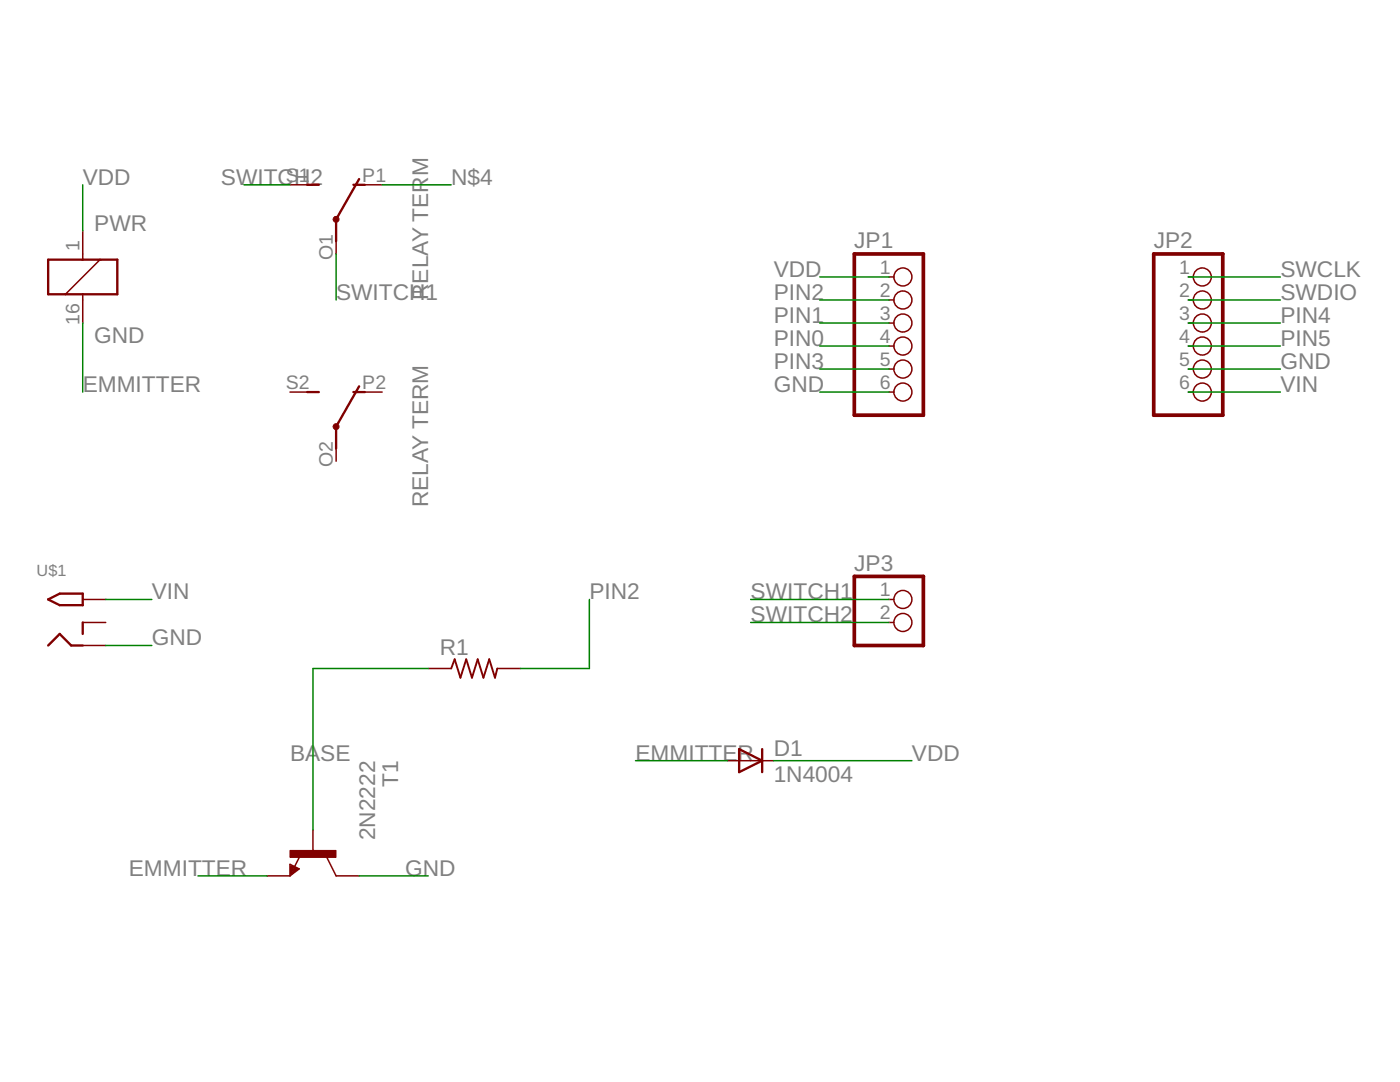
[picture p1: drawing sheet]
<?xml version="1.0" encoding="utf-8"?>
<!DOCTYPE eagle SYSTEM "eagle.dtd">
<eagle version="8.5.2">
<drawing>
<settings>
<setting alwaysvectorfont="no"/>
<setting verticaltext="up"/>
</settings>
<grid distance="0.1" unitdist="inch" unit="inch" style="lines" multiple="1" display="no" altdistance="0.01" altunitdist="inch" altunit="inch"/>
<schematic xreflabel="%F%N/%S.%C%R" xrefpart="/%S.%C%R">
<libraries>
<library name="JOB Parts">
<symbols>
<symbol name="K">
<wire x1="-3.81" y1="-1.905" x2="-1.905" y2="-1.905" width="0.254" layer="94"/>
<wire x1="3.81" y1="-1.905" x2="3.81" y2="1.905" width="0.254" layer="94"/>
<wire x1="3.81" y1="1.905" x2="1.905" y2="1.905" width="0.254" layer="94"/>
<wire x1="-3.81" y1="1.905" x2="-3.81" y2="-1.905" width="0.254" layer="94"/>
<wire x1="0" y1="-2.54" x2="0" y2="-1.905" width="0.1524" layer="94"/>
<wire x1="0" y1="-1.905" x2="3.81" y2="-1.905" width="0.254" layer="94"/>
<wire x1="0" y1="2.54" x2="0" y2="1.905" width="0.1524" layer="94"/>
<wire x1="0" y1="1.905" x2="-3.81" y2="1.905" width="0.254" layer="94"/>
<wire x1="-1.905" y1="-1.905" x2="1.905" y2="1.905" width="0.1524" layer="94"/>
<wire x1="-1.905" y1="-1.905" x2="0" y2="-1.905" width="0.254" layer="94"/>
<wire x1="1.905" y1="1.905" x2="0" y2="1.905" width="0.254" layer="94"/>
<text x="1.27" y="-7.239" size="1.778" layer="95">GND</text>
<text x="1.27" y="5.08" size="1.778" layer="95">PWR</text>
<pin name="GND" x="0" y="-5.08" visible="pad" length="short" direction="pas" rot="R90"/>
<pin name="PWR" x="0" y="5.08" visible="pad" length="short" direction="pas" rot="R270"/>
</symbol>
<symbol name="U">
<wire x1="0" y1="-1.143" x2="0" y2="1.397" width="0.254" layer="94"/>
<wire x1="-3.175" y1="5.08" x2="-1.905" y2="5.08" width="0.254" layer="94"/>
<wire x1="0" y1="1.27" x2="2.54" y2="5.715" width="0.254" layer="94"/>
<circle x="0" y="1.27" radius="0.127" width="0.4064" layer="94"/>
<text x="10.16" y="-7.62" size="1.778" layer="95" rot="R90">RELAY TERM</text>
<pin name="COM" x="0" y="-2.54" visible="pad" length="short" direction="pas" rot="R90"/>
<pin name="NO" x="-5.08" y="5.08" visible="pad" length="short" direction="pas"/>
<pin name="NC" x="5.08" y="5.08" visible="pad" length="short" direction="pas" rot="R180"/>
<wire x1="1.905" y1="5.08" x2="3.175" y2="5.08" width="0.254" layer="94"/>
</symbol>
<symbol name="POWERJACK-1">
<wire x1="2.54" y1="3.175" x2="0" y2="3.175" width="0.254" layer="94"/>
<wire x1="0" y1="3.175" x2="-1.27" y2="2.54" width="0.254" layer="94"/>
<wire x1="-1.27" y1="2.54" x2="0" y2="1.905" width="0.254" layer="94"/>
<wire x1="0" y1="1.905" x2="2.54" y2="1.905" width="0.254" layer="94"/>
<wire x1="2.54" y1="1.905" x2="2.54" y2="3.175" width="0.254" layer="94"/>
<wire x1="2.54" y1="0" x2="2.54" y2="-1.27" width="0.254" layer="94"/>
<wire x1="2.54" y1="-2.54" x2="1.27" y2="-2.54" width="0.254" layer="94"/>
<wire x1="1.27" y1="-2.54" x2="0" y2="-1.27" width="0.254" layer="94"/>
<wire x1="0" y1="-1.27" x2="-1.27" y2="-2.54" width="0.254" layer="94"/>
<text x="-2.54" y="5.08" size="1.27" layer="95">&gt;NAME</text>
<pin name="TIP" x="5.08" y="2.54" visible="off" length="short" rot="R180"/>
<pin name="RING" x="5.08" y="-2.54" visible="off" length="short" rot="R180"/>
<pin name="RING_SW" x="5.08" y="0" visible="off" length="short" rot="R180"/>
</symbol>
</symbols>
<devicesets>
<deviceset name="RELAY_3V" prefix="RELAY" uservalue="yes">
<gates>
<gate name="G$1" symbol="K" x="0" y="0"/>
<gate name="POSITIVESIDE" symbol="U" x="17.78" y="7.62"/>
<gate name="NEGATIVESIDE" symbol="U" x="17.78" y="-12.7"/>
</gates>
<devices>
<device name="TERMINAL" package="351">
<connects>
<connect gate="G$1" pin="GND" pad="16"/>
<connect gate="G$1" pin="PWR" pad="1"/>
<connect gate="NEGATIVESIDE" pin="COM" pad="O2"/>
<connect gate="NEGATIVESIDE" pin="NC" pad="P2"/>
<connect gate="NEGATIVESIDE" pin="NO" pad="S2"/>
<connect gate="POSITIVESIDE" pin="COM" pad="O1"/>
<connect gate="POSITIVESIDE" pin="NC" pad="P1"/>
<connect gate="POSITIVESIDE" pin="NO" pad="S1"/>
</connects>
<technologies>
<technology name="">
<attribute name="MF" value="" constant="no"/>
<attribute name="MPN" value="" constant="no"/>
<attribute name="OC_FARNELL" value="unknown" constant="no"/>
<attribute name="OC_NEWARK" value="unknown" constant="no"/>
</technology>
</technologies>
</device>
</devices>
</deviceset>
<deviceset name="DCPOWERJACK">
<gates>
<gate name="DC" symbol="POWERJACK-1" x="-5.08" y="0"/>
</gates>
<devices>
<device name="" package="DCJACK_2MM_PTH">
<connects>
<connect gate="DC" pin="RING" pad="GND"/>
<connect gate="DC" pin="RING_SW" pad="GNDBREAK"/>
<connect gate="DC" pin="TIP" pad="PWR"/>
</connects>
<technologies>
<technology name=""/>
</technologies>
</device>
</devices>
</deviceset>
</devicesets>
</library>
<library name="pinhead">
<symbols>
<symbol name="PINHD6">
<wire x1="-6.35" y1="-7.62" x2="1.27" y2="-7.62" width="0.4064" layer="94"/>
<wire x1="1.27" y1="-7.62" x2="1.27" y2="10.16" width="0.4064" layer="94"/>
<wire x1="1.27" y1="10.16" x2="-6.35" y2="10.16" width="0.4064" layer="94"/>
<wire x1="-6.35" y1="10.16" x2="-6.35" y2="-7.62" width="0.4064" layer="94"/>
<text x="-6.35" y="10.795" size="1.778" layer="95">&gt;NAME</text>
<text x="-6.35" y="-10.16" size="1.778" layer="96">&gt;VALUE</text>
<pin name="1" x="-2.54" y="7.62" visible="pad" length="short" direction="pas" function="dot"/>
<pin name="2" x="-2.54" y="5.08" visible="pad" length="short" direction="pas" function="dot"/>
<pin name="3" x="-2.54" y="2.54" visible="pad" length="short" direction="pas" function="dot"/>
<pin name="4" x="-2.54" y="0" visible="pad" length="short" direction="pas" function="dot"/>
<pin name="5" x="-2.54" y="-2.54" visible="pad" length="short" direction="pas" function="dot"/>
<pin name="6" x="-2.54" y="-5.08" visible="pad" length="short" direction="pas" function="dot"/>
</symbol>
<symbol name="PINHD2">
<wire x1="-6.35" y1="-2.54" x2="1.27" y2="-2.54" width="0.4064" layer="94"/>
<wire x1="1.27" y1="-2.54" x2="1.27" y2="5.08" width="0.4064" layer="94"/>
<wire x1="1.27" y1="5.08" x2="-6.35" y2="5.08" width="0.4064" layer="94"/>
<wire x1="-6.35" y1="5.08" x2="-6.35" y2="-2.54" width="0.4064" layer="94"/>
<text x="-6.35" y="5.715" size="1.778" layer="95">&gt;NAME</text>
<text x="-6.35" y="-5.08" size="1.778" layer="96">&gt;VALUE</text>
<pin name="1" x="-2.54" y="2.54" visible="pad" length="short" direction="pas" function="dot"/>
<pin name="2" x="-2.54" y="0" visible="pad" length="short" direction="pas" function="dot"/>
</symbol>
</symbols>
<devicesets>
<deviceset name="PINHD-1X6" prefix="JP" uservalue="yes">
<gates>
<gate name="A" symbol="PINHD6" x="0" y="-2.54"/>
</gates>
<devices>
<device name="" package="1X06">
<connects>
<connect gate="A" pin="1" pad="1"/>
<connect gate="A" pin="2" pad="2"/>
<connect gate="A" pin="3" pad="3"/>
<connect gate="A" pin="4" pad="4"/>
<connect gate="A" pin="5" pad="5"/>
<connect gate="A" pin="6" pad="6"/>
</connects>
<package3dinstances>
<package3dinstance package3d_urn="urn:adsk.eagle:package:22472/2"/>
</package3dinstances>
<technologies>
<technology name=""/>
</technologies>
</device>
<device name="/90" package="1X06/90">
<connects>
<connect gate="A" pin="1" pad="1"/>
<connect gate="A" pin="2" pad="2"/>
<connect gate="A" pin="3" pad="3"/>
<connect gate="A" pin="4" pad="4"/>
<connect gate="A" pin="5" pad="5"/>
<connect gate="A" pin="6" pad="6"/>
</connects>
<package3dinstances>
<package3dinstance package3d_urn="urn:adsk.eagle:package:22475/2"/>
</package3dinstances>
<technologies>
<technology name=""/>
</technologies>
</device>
</devices>
</deviceset>
<deviceset name="PINHD-1X2" prefix="JP" uservalue="yes">
<gates>
<gate name="G$1" symbol="PINHD2" x="0" y="0"/>
</gates>
<devices>
<device name="" package="1X02">
<connects>
<connect gate="G$1" pin="1" pad="1"/>
<connect gate="G$1" pin="2" pad="2"/>
</connects>
<package3dinstances>
<package3dinstance package3d_urn="urn:adsk.eagle:package:22435/2"/>
</package3dinstances>
<technologies>
<technology name=""/>
</technologies>
</device>
<device name="/90" package="1X02/90">
<connects>
<connect gate="G$1" pin="1" pad="1"/>
<connect gate="G$1" pin="2" pad="2"/>
</connects>
<package3dinstances>
<package3dinstance package3d_urn="urn:adsk.eagle:package:22437/2"/>
</package3dinstances>
<technologies>
<technology name=""/>
</technologies>
</device>
</devices>
</deviceset>
</devicesets>
</library>
<library name="adafruitV2">
<symbols>
<symbol name="R-US">
<wire x1="-2.54" y1="0" x2="-2.159" y2="1.016" width="0.2032" layer="94"/>
<wire x1="-2.159" y1="1.016" x2="-1.524" y2="-1.016" width="0.2032" layer="94"/>
<wire x1="-1.524" y1="-1.016" x2="-0.889" y2="1.016" width="0.2032" layer="94"/>
<wire x1="-0.889" y1="1.016" x2="-0.254" y2="-1.016" width="0.2032" layer="94"/>
<wire x1="-0.254" y1="-1.016" x2="0.381" y2="1.016" width="0.2032" layer="94"/>
<wire x1="0.381" y1="1.016" x2="1.016" y2="-1.016" width="0.2032" layer="94"/>
<wire x1="1.016" y1="-1.016" x2="1.651" y2="1.016" width="0.2032" layer="94"/>
<wire x1="1.651" y1="1.016" x2="2.286" y2="-1.016" width="0.2032" layer="94"/>
<wire x1="2.286" y1="-1.016" x2="2.54" y2="0" width="0.2032" layer="94"/>
<text x="-3.81" y="1.4986" size="1.778" layer="95">&gt;NAME</text>
<text x="-3.81" y="-3.302" size="1.778" layer="96">&gt;VALUE</text>
<pin name="2" x="5.08" y="0" visible="off" length="short" direction="pas" swaplevel="1" rot="R180"/>
<pin name="1" x="-5.08" y="0" visible="off" length="short" direction="pas" swaplevel="1"/>
</symbol>
</symbols>
<devicesets>
<deviceset name="R-US_" prefix="R" uservalue="yes">
<gates>
<gate name="G$1" symbol="R-US" x="0" y="0"/>
</gates>
<devices>
<device name="R0402" package="R0402">
<connects>
<connect gate="G$1" pin="1" pad="1"/>
<connect gate="G$1" pin="2" pad="2"/>
</connects>
<technologies>
<technology name=""/>
</technologies>
</device>
<device name="R0603" package="R0603">
<connects>
<connect gate="G$1" pin="1" pad="1"/>
<connect gate="G$1" pin="2" pad="2"/>
</connects>
<technologies>
<technology name=""/>
</technologies>
</device>
<device name="R0805" package="R0805">
<connects>
<connect gate="G$1" pin="1" pad="1"/>
<connect gate="G$1" pin="2" pad="2"/>
</connects>
<technologies>
<technology name=""/>
</technologies>
</device>
<device name="R0805W" package="R0805W">
<connects>
<connect gate="G$1" pin="1" pad="1"/>
<connect gate="G$1" pin="2" pad="2"/>
</connects>
<technologies>
<technology name=""/>
</technologies>
</device>
<device name="R1005" package="R1005">
<connects>
<connect gate="G$1" pin="1" pad="1"/>
<connect gate="G$1" pin="2" pad="2"/>
</connects>
<technologies>
<technology name=""/>
</technologies>
</device>
<device name="R1206" package="R1206">
<connects>
<connect gate="G$1" pin="1" pad="1"/>
<connect gate="G$1" pin="2" pad="2"/>
</connects>
<technologies>
<technology name=""/>
</technologies>
</device>
<device name="R1206W" package="R1206W">
<connects>
<connect gate="G$1" pin="1" pad="1"/>
<connect gate="G$1" pin="2" pad="2"/>
</connects>
<technologies>
<technology name=""/>
</technologies>
</device>
<device name="R1210" package="R1210">
<connects>
<connect gate="G$1" pin="1" pad="1"/>
<connect gate="G$1" pin="2" pad="2"/>
</connects>
<technologies>
<technology name=""/>
</technologies>
</device>
<device name="R1210W" package="R1210W">
<connects>
<connect gate="G$1" pin="1" pad="1"/>
<connect gate="G$1" pin="2" pad="2"/>
</connects>
<technologies>
<technology name=""/>
</technologies>
</device>
<device name="R2010" package="R2010">
<connects>
<connect gate="G$1" pin="1" pad="1"/>
<connect gate="G$1" pin="2" pad="2"/>
</connects>
<technologies>
<technology name=""/>
</technologies>
</device>
<device name="R2010W" package="R2010W">
<connects>
<connect gate="G$1" pin="1" pad="1"/>
<connect gate="G$1" pin="2" pad="2"/>
</connects>
<technologies>
<technology name=""/>
</technologies>
</device>
<device name="R2012" package="R2012">
<connects>
<connect gate="G$1" pin="1" pad="1"/>
<connect gate="G$1" pin="2" pad="2"/>
</connects>
<technologies>
<technology name=""/>
</technologies>
</device>
<device name="R2012W" package="R2012W">
<connects>
<connect gate="G$1" pin="1" pad="1"/>
<connect gate="G$1" pin="2" pad="2"/>
</connects>
<technologies>
<technology name=""/>
</technologies>
</device>
<device name="R2512" package="R2512">
<connects>
<connect gate="G$1" pin="1" pad="1"/>
<connect gate="G$1" pin="2" pad="2"/>
</connects>
<technologies>
<technology name=""/>
</technologies>
</device>
<device name="R2512W" package="R2512W">
<connects>
<connect gate="G$1" pin="1" pad="1"/>
<connect gate="G$1" pin="2" pad="2"/>
</connects>
<technologies>
<technology name=""/>
</technologies>
</device>
<device name="R3216" package="R3216">
<connects>
<connect gate="G$1" pin="1" pad="1"/>
<connect gate="G$1" pin="2" pad="2"/>
</connects>
<technologies>
<technology name=""/>
</technologies>
</device>
<device name="R3216W" package="R3216W">
<connects>
<connect gate="G$1" pin="1" pad="1"/>
<connect gate="G$1" pin="2" pad="2"/>
</connects>
<technologies>
<technology name=""/>
</technologies>
</device>
<device name="R3225" package="R3225">
<connects>
<connect gate="G$1" pin="1" pad="1"/>
<connect gate="G$1" pin="2" pad="2"/>
</connects>
<technologies>
<technology name=""/>
</technologies>
</device>
<device name="R3225W" package="R3225W">
<connects>
<connect gate="G$1" pin="1" pad="1"/>
<connect gate="G$1" pin="2" pad="2"/>
</connects>
<technologies>
<technology name=""/>
</technologies>
</device>
<device name="R5025" package="R5025">
<connects>
<connect gate="G$1" pin="1" pad="1"/>
<connect gate="G$1" pin="2" pad="2"/>
</connects>
<technologies>
<technology name=""/>
</technologies>
</device>
<device name="R5025W" package="R5025W">
<connects>
<connect gate="G$1" pin="1" pad="1"/>
<connect gate="G$1" pin="2" pad="2"/>
</connects>
<technologies>
<technology name=""/>
</technologies>
</device>
<device name="R6332" package="R6332">
<connects>
<connect gate="G$1" pin="1" pad="1"/>
<connect gate="G$1" pin="2" pad="2"/>
</connects>
<technologies>
<technology name=""/>
</technologies>
</device>
<device name="R6332W" package="R6332W">
<connects>
<connect gate="G$1" pin="1" pad="1"/>
<connect gate="G$1" pin="2" pad="2"/>
</connects>
<technologies>
<technology name=""/>
</technologies>
</device>
<device name="M0805" package="M0805">
<connects>
<connect gate="G$1" pin="1" pad="1"/>
<connect gate="G$1" pin="2" pad="2"/>
</connects>
<technologies>
<technology name=""/>
</technologies>
</device>
<device name="M1206" package="M1206">
<connects>
<connect gate="G$1" pin="1" pad="1"/>
<connect gate="G$1" pin="2" pad="2"/>
</connects>
<technologies>
<technology name=""/>
</technologies>
</device>
<device name="M1406" package="M1406">
<connects>
<connect gate="G$1" pin="1" pad="1"/>
<connect gate="G$1" pin="2" pad="2"/>
</connects>
<technologies>
<technology name=""/>
</technologies>
</device>
<device name="M2012" package="M2012">
<connects>
<connect gate="G$1" pin="1" pad="1"/>
<connect gate="G$1" pin="2" pad="2"/>
</connects>
<technologies>
<technology name=""/>
</technologies>
</device>
<device name="M2309" package="M2309">
<connects>
<connect gate="G$1" pin="1" pad="1"/>
<connect gate="G$1" pin="2" pad="2"/>
</connects>
<technologies>
<technology name=""/>
</technologies>
</device>
<device name="M3216" package="M3216">
<connects>
<connect gate="G$1" pin="1" pad="1"/>
<connect gate="G$1" pin="2" pad="2"/>
</connects>
<technologies>
<technology name=""/>
</technologies>
</device>
<device name="M3516" package="M3516">
<connects>
<connect gate="G$1" pin="1" pad="1"/>
<connect gate="G$1" pin="2" pad="2"/>
</connects>
<technologies>
<technology name=""/>
</technologies>
</device>
<device name="M5923" package="M5923">
<connects>
<connect gate="G$1" pin="1" pad="1"/>
<connect gate="G$1" pin="2" pad="2"/>
</connects>
<technologies>
<technology name=""/>
</technologies>
</device>
<device name="0204/5" package="0204/5">
<connects>
<connect gate="G$1" pin="1" pad="1"/>
<connect gate="G$1" pin="2" pad="2"/>
</connects>
<technologies>
<technology name=""/>
</technologies>
</device>
<device name="0204/7" package="0204/7">
<connects>
<connect gate="G$1" pin="1" pad="1"/>
<connect gate="G$1" pin="2" pad="2"/>
</connects>
<technologies>
<technology name=""/>
</technologies>
</device>
<device name="0207/10" package="0207/10">
<connects>
<connect gate="G$1" pin="1" pad="1"/>
<connect gate="G$1" pin="2" pad="2"/>
</connects>
<technologies>
<technology name=""/>
</technologies>
</device>
<device name="0207/12" package="0207/12">
<connects>
<connect gate="G$1" pin="1" pad="1"/>
<connect gate="G$1" pin="2" pad="2"/>
</connects>
<technologies>
<technology name=""/>
</technologies>
</device>
<device name="0207/15" package="0207/15">
<connects>
<connect gate="G$1" pin="1" pad="1"/>
<connect gate="G$1" pin="2" pad="2"/>
</connects>
<technologies>
<technology name=""/>
</technologies>
</device>
<device name="0207/2V" package="0207/2V">
<connects>
<connect gate="G$1" pin="1" pad="1"/>
<connect gate="G$1" pin="2" pad="2"/>
</connects>
<technologies>
<technology name=""/>
</technologies>
</device>
<device name="0207/5V" package="0207/5V">
<connects>
<connect gate="G$1" pin="1" pad="1"/>
<connect gate="G$1" pin="2" pad="2"/>
</connects>
<technologies>
<technology name=""/>
</technologies>
</device>
<device name="0207/7" package="0207/7">
<connects>
<connect gate="G$1" pin="1" pad="1"/>
<connect gate="G$1" pin="2" pad="2"/>
</connects>
<technologies>
<technology name=""/>
</technologies>
</device>
<device name="0309/10" package="0309/10">
<connects>
<connect gate="G$1" pin="1" pad="1"/>
<connect gate="G$1" pin="2" pad="2"/>
</connects>
<technologies>
<technology name=""/>
</technologies>
</device>
<device name="0309/12" package="0309/12">
<connects>
<connect gate="G$1" pin="1" pad="1"/>
<connect gate="G$1" pin="2" pad="2"/>
</connects>
<technologies>
<technology name=""/>
</technologies>
</device>
<device name="0411/12" package="0411/12">
<connects>
<connect gate="G$1" pin="1" pad="1"/>
<connect gate="G$1" pin="2" pad="2"/>
</connects>
<technologies>
<technology name=""/>
</technologies>
</device>
<device name="0411/15" package="0411/15">
<connects>
<connect gate="G$1" pin="1" pad="1"/>
<connect gate="G$1" pin="2" pad="2"/>
</connects>
<technologies>
<technology name=""/>
</technologies>
</device>
<device name="0411/3V" package="0411V">
<connects>
<connect gate="G$1" pin="1" pad="1"/>
<connect gate="G$1" pin="2" pad="2"/>
</connects>
<technologies>
<technology name=""/>
</technologies>
</device>
<device name="0414/15" package="0414/15">
<connects>
<connect gate="G$1" pin="1" pad="1"/>
<connect gate="G$1" pin="2" pad="2"/>
</connects>
<technologies>
<technology name=""/>
</technologies>
</device>
<device name="0414/5V" package="0414V">
<connects>
<connect gate="G$1" pin="1" pad="1"/>
<connect gate="G$1" pin="2" pad="2"/>
</connects>
<technologies>
<technology name=""/>
</technologies>
</device>
<device name="0617/17" package="0617/17">
<connects>
<connect gate="G$1" pin="1" pad="1"/>
<connect gate="G$1" pin="2" pad="2"/>
</connects>
<technologies>
<technology name=""/>
</technologies>
</device>
<device name="0617/22" package="0617/22">
<connects>
<connect gate="G$1" pin="1" pad="1"/>
<connect gate="G$1" pin="2" pad="2"/>
</connects>
<technologies>
<technology name=""/>
</technologies>
</device>
<device name="0617/5V" package="0617V">
<connects>
<connect gate="G$1" pin="1" pad="1"/>
<connect gate="G$1" pin="2" pad="2"/>
</connects>
<technologies>
<technology name=""/>
</technologies>
</device>
<device name="0922/22" package="0922/22">
<connects>
<connect gate="G$1" pin="1" pad="1"/>
<connect gate="G$1" pin="2" pad="2"/>
</connects>
<technologies>
<technology name=""/>
</technologies>
</device>
<device name="0613/5V" package="P0613V">
<connects>
<connect gate="G$1" pin="1" pad="1"/>
<connect gate="G$1" pin="2" pad="2"/>
</connects>
<technologies>
<technology name=""/>
</technologies>
</device>
<device name="0613/15" package="P0613/15">
<connects>
<connect gate="G$1" pin="1" pad="1"/>
<connect gate="G$1" pin="2" pad="2"/>
</connects>
<technologies>
<technology name=""/>
</technologies>
</device>
<device name="0817/22" package="P0817/22">
<connects>
<connect gate="G$1" pin="1" pad="1"/>
<connect gate="G$1" pin="2" pad="2"/>
</connects>
<technologies>
<technology name=""/>
</technologies>
</device>
<device name="0817/7V" package="P0817V">
<connects>
<connect gate="G$1" pin="1" pad="1"/>
<connect gate="G$1" pin="2" pad="2"/>
</connects>
<technologies>
<technology name=""/>
</technologies>
</device>
<device name="V234/12" package="V234/12">
<connects>
<connect gate="G$1" pin="1" pad="1"/>
<connect gate="G$1" pin="2" pad="2"/>
</connects>
<technologies>
<technology name=""/>
</technologies>
</device>
<device name="V235/17" package="V235/17">
<connects>
<connect gate="G$1" pin="1" pad="1"/>
<connect gate="G$1" pin="2" pad="2"/>
</connects>
<technologies>
<technology name=""/>
</technologies>
</device>
<device name="V526-0" package="V526-0">
<connects>
<connect gate="G$1" pin="1" pad="1"/>
<connect gate="G$1" pin="2" pad="2"/>
</connects>
<technologies>
<technology name=""/>
</technologies>
</device>
<device name="MELF0102AX" package="MINI_MELF-0102AX">
<connects>
<connect gate="G$1" pin="1" pad="1"/>
<connect gate="G$1" pin="2" pad="2"/>
</connects>
<technologies>
<technology name=""/>
</technologies>
</device>
<device name="0922V" package="0922V">
<connects>
<connect gate="G$1" pin="1" pad="1"/>
<connect gate="G$1" pin="2" pad="2"/>
</connects>
<technologies>
<technology name=""/>
</technologies>
</device>
<device name="MELF0102R" package="MINI_MELF-0102R">
<connects>
<connect gate="G$1" pin="1" pad="1"/>
<connect gate="G$1" pin="2" pad="2"/>
</connects>
<technologies>
<technology name=""/>
</technologies>
</device>
<device name="MELF0102W" package="MINI_MELF-0102W">
<connects>
<connect gate="G$1" pin="1" pad="1"/>
<connect gate="G$1" pin="2" pad="2"/>
</connects>
<technologies>
<technology name=""/>
</technologies>
</device>
<device name="MELF0204R" package="MINI_MELF-0204R">
<connects>
<connect gate="G$1" pin="1" pad="1"/>
<connect gate="G$1" pin="2" pad="2"/>
</connects>
<technologies>
<technology name=""/>
</technologies>
</device>
<device name="MELF0204W" package="MINI_MELF-0204W">
<connects>
<connect gate="G$1" pin="1" pad="1"/>
<connect gate="G$1" pin="2" pad="2"/>
</connects>
<technologies>
<technology name=""/>
</technologies>
</device>
<device name="MELF0207R" package="MINI_MELF-0207R">
<connects>
<connect gate="G$1" pin="1" pad="1"/>
<connect gate="G$1" pin="2" pad="2"/>
</connects>
<technologies>
<technology name=""/>
</technologies>
</device>
<device name="MELF0207W" package="MINI_MELF-0207W">
<connects>
<connect gate="G$1" pin="1" pad="1"/>
<connect gate="G$1" pin="2" pad="2"/>
</connects>
<technologies>
<technology name=""/>
</technologies>
</device>
<device name="RDH/15" package="RDH/15">
<connects>
<connect gate="G$1" pin="1" pad="1"/>
<connect gate="G$1" pin="2" pad="2"/>
</connects>
<technologies>
<technology name=""/>
</technologies>
</device>
<device name="0204/2V" package="0204V">
<connects>
<connect gate="G$1" pin="1" pad="1"/>
<connect gate="G$1" pin="2" pad="2"/>
</connects>
<technologies>
<technology name=""/>
</technologies>
</device>
<device name="0309/V" package="0309V">
<connects>
<connect gate="G$1" pin="1" pad="1"/>
<connect gate="G$1" pin="2" pad="2"/>
</connects>
<technologies>
<technology name=""/>
</technologies>
</device>
<device name="FLIPFLOP" package="0805-THM">
<connects>
<connect gate="G$1" pin="1" pad="1"/>
<connect gate="G$1" pin="2" pad="2"/>
</connects>
<technologies>
<technology name=""/>
</technologies>
</device>
<device name="FLIPFLOP7" package="0805-THM-7">
<connects>
<connect gate="G$1" pin="1" pad="1"/>
<connect gate="G$1" pin="2" pad="2"/>
</connects>
<technologies>
<technology name=""/>
</technologies>
</device>
<device name="0207/9" package="0207/9">
<connects>
<connect gate="G$1" pin="1" pad="1"/>
<connect gate="G$1" pin="2" pad="2"/>
</connects>
<technologies>
<technology name=""/>
</technologies>
</device>
</devices>
</deviceset>
</devicesets>
</library>
<library name="adafruit">
<symbols>
<symbol name="NPN">
<wire x1="2.54" y1="2.54" x2="0.508" y2="1.524" width="0.1524" layer="94"/>
<wire x1="1.778" y1="-1.524" x2="2.54" y2="-2.54" width="0.1524" layer="94"/>
<wire x1="2.54" y1="-2.54" x2="1.27" y2="-2.54" width="0.1524" layer="94"/>
<wire x1="1.27" y1="-2.54" x2="1.778" y2="-1.524" width="0.1524" layer="94"/>
<wire x1="1.54" y1="-2.04" x2="0.308" y2="-1.424" width="0.1524" layer="94"/>
<wire x1="1.524" y1="-2.413" x2="2.286" y2="-2.413" width="0.254" layer="94"/>
<wire x1="2.286" y1="-2.413" x2="1.778" y2="-1.778" width="0.254" layer="94"/>
<wire x1="1.778" y1="-1.778" x2="1.524" y2="-2.286" width="0.254" layer="94"/>
<wire x1="1.524" y1="-2.286" x2="1.905" y2="-2.286" width="0.254" layer="94"/>
<wire x1="1.905" y1="-2.286" x2="1.778" y2="-2.032" width="0.254" layer="94"/>
<text x="-10.16" y="7.62" size="1.778" layer="95">&gt;NAME</text>
<text x="-10.16" y="5.08" size="1.778" layer="96">&gt;VALUE</text>
<rectangle x1="-0.254" y1="-2.54" x2="0.508" y2="2.54" layer="94"/>
<pin name="B" x="-2.54" y="0" visible="off" length="short" direction="pas" swaplevel="1"/>
<pin name="E" x="2.54" y="-5.08" visible="off" length="short" direction="pas" swaplevel="3" rot="R90"/>
<pin name="C" x="2.54" y="5.08" visible="off" length="short" direction="pas" swaplevel="2" rot="R270"/>
</symbol>
<symbol name="D">
<wire x1="-1.27" y1="-1.27" x2="1.27" y2="0" width="0.254" layer="94"/>
<wire x1="1.27" y1="0" x2="-1.27" y2="1.27" width="0.254" layer="94"/>
<wire x1="1.27" y1="1.27" x2="1.27" y2="0" width="0.254" layer="94"/>
<wire x1="-1.27" y1="1.27" x2="-1.27" y2="-1.27" width="0.254" layer="94"/>
<wire x1="1.27" y1="0" x2="1.27" y2="-1.27" width="0.254" layer="94"/>
<text x="2.54" y="0.4826" size="1.778" layer="95">&gt;NAME</text>
<text x="2.54" y="-2.3114" size="1.778" layer="96">&gt;VALUE</text>
<pin name="A" x="-2.54" y="0" visible="off" length="short" direction="pas"/>
<pin name="C" x="2.54" y="0" visible="off" length="short" direction="pas" rot="R180"/>
</symbol>
</symbols>
<devicesets>
<deviceset name="2N2222" prefix="T">
<gates>
<gate name="G$1" symbol="NPN" x="0" y="0"/>
</gates>
<devices>
<device name="" package="TO92-EBC-OVAL">
<connects>
<connect gate="G$1" pin="B" pad="B"/>
<connect gate="G$1" pin="C" pad="C"/>
<connect gate="G$1" pin="E" pad="E"/>
</connects>
<technologies>
<technology name=""/>
</technologies>
</device>
</devices>
</deviceset>
<deviceset name="1N4004" prefix="D">
<gates>
<gate name="1" symbol="D" x="0" y="0"/>
</gates>
<devices>
<device name="" package="DO41-10">
<connects>
<connect gate="1" pin="A" pad="A"/>
<connect gate="1" pin="C" pad="C"/>
</connects>
<technologies>
<technology name=""/>
</technologies>
</device>
</devices>
</deviceset>
</devicesets>
</library>
</libraries>
<attributes>
</attributes>
<variantdefs>
</variantdefs>
<classes>
<class number="0" name="default" width="0" drill="0">
</class>
</classes>
<parts>
<part name="JP1" library="pinhead" deviceset="PINHD-1X6" device="" package3d_urn="urn:adsk.eagle:package:22472/2"/>
<part name="JP2" library="pinhead" deviceset="PINHD-1X6" device="" package3d_urn="urn:adsk.eagle:package:22472/2"/>
<part name="JP3" library="pinhead" deviceset="PINHD-1X2" device="" package3d_urn="urn:adsk.eagle:package:22435/2"/>
<part name="R1" library="adafruitV2" deviceset="R-US_" device="0204/7"/>
<part name="T1" library="adafruit" deviceset="2N2222" device=""/>
<part name="D1" library="adafruit" deviceset="1N4004" device=""/>
<part name="RELAY1" library="JOB Parts" deviceset="RELAY_3V" device="TERMINAL"/>
<part name="U$1" library="JOB Parts" deviceset="DCPOWERJACK" device=""/>
</parts>
<sheets>
<sheet>
<plain>
</plain>
<instances>
<instance part="JP1" gate="A" x="88.9" y="83.82"/>
<instance part="JP2" gate="A" x="121.92" y="83.82"/>
<instance part="JP3" gate="G$1" x="88.9" y="53.34"/>
<instance part="R1" gate="G$1" x="40.64" y="48.26"/>
<instance part="T1" gate="G$1" x="22.86" y="27.94" rot="R270"/>
<instance part="D1" gate="1" x="71.12" y="38.1"/>
<instance part="RELAY1" gate="G$1" x="-2.54" y="91.44"/>
<instance part="RELAY1" gate="POSITIVESIDE" x="25.4" y="96.52"/>
<instance part="RELAY1" gate="NEGATIVESIDE" x="25.4" y="73.66"/>
<instance part="U$1" gate="DC" x="-5.08" y="53.34"/>
</instances>
<busses>
</busses>
<nets>
<net name="VDD" class="0">
<segment>
<pinref part="JP1" gate="A" pin="1"/>
<wire x1="86.36" y1="91.44" x2="78.74" y2="91.44" width="0.1524" layer="91"/>
<label x="73.66" y="91.44" size="1.778" layer="95"/>
</segment>
<segment>
<pinref part="D1" gate="1" pin="C"/>
<wire x1="73.66" y1="38.1" x2="88.9" y2="38.1" width="0.1524" layer="91"/>
<label x="88.9" y="38.1" size="1.778" layer="95"/>
</segment>
<segment>
<pinref part="RELAY1" gate="G$1" pin="PWR"/>
<wire x1="-2.54" y1="96.52" x2="-2.54" y2="101.6" width="0.1524" layer="91"/>
<label x="-2.54" y="101.6" size="1.778" layer="95"/>
</segment>
</net>
<net name="PIN2" class="0">
<segment>
<pinref part="JP1" gate="A" pin="2"/>
<wire x1="86.36" y1="88.9" x2="78.74" y2="88.9" width="0.1524" layer="91"/>
<label x="73.66" y="88.9" size="1.778" layer="95"/>
</segment>
<segment>
<pinref part="R1" gate="G$1" pin="2"/>
<wire x1="45.72" y1="48.26" x2="53.34" y2="48.26" width="0.1524" layer="91"/>
<wire x1="53.34" y1="48.26" x2="53.34" y2="55.88" width="0.1524" layer="91"/>
<label x="53.34" y="55.88" size="1.778" layer="95"/>
</segment>
</net>
<net name="PIN1" class="0">
<segment>
<pinref part="JP1" gate="A" pin="3"/>
<wire x1="86.36" y1="86.36" x2="78.74" y2="86.36" width="0.1524" layer="91"/>
<label x="73.66" y="86.36" size="1.778" layer="95"/>
</segment>
</net>
<net name="PIN0" class="0">
<segment>
<pinref part="JP1" gate="A" pin="4"/>
<wire x1="86.36" y1="83.82" x2="78.74" y2="83.82" width="0.1524" layer="91"/>
<label x="73.66" y="83.82" size="1.778" layer="95"/>
</segment>
</net>
<net name="PIN3" class="0">
<segment>
<pinref part="JP1" gate="A" pin="5"/>
<wire x1="86.36" y1="81.28" x2="78.74" y2="81.28" width="0.1524" layer="91"/>
<label x="73.66" y="81.28" size="1.778" layer="95"/>
</segment>
</net>
<net name="GND" class="0">
<segment>
<pinref part="JP1" gate="A" pin="6"/>
<wire x1="86.36" y1="78.74" x2="78.74" y2="78.74" width="0.1524" layer="91"/>
<label x="73.66" y="78.74" size="1.778" layer="95"/>
</segment>
<segment>
<pinref part="JP2" gate="A" pin="5"/>
<wire x1="119.38" y1="81.28" x2="129.54" y2="81.28" width="0.1524" layer="91"/>
<label x="129.54" y="81.28" size="1.778" layer="95"/>
</segment>
<segment>
<wire x1="0" y1="50.8" x2="5.08" y2="50.8" width="0.1524" layer="91"/>
<label x="5.08" y="50.8" size="1.778" layer="95"/>
<pinref part="U$1" gate="DC" pin="RING"/>
</segment>
<segment>
<pinref part="T1" gate="G$1" pin="C"/>
<wire x1="27.94" y1="25.4" x2="35.56" y2="25.4" width="0.1524" layer="91"/>
<label x="33.02" y="25.4" size="1.778" layer="95"/>
</segment>
</net>
<net name="SWCLK" class="0">
<segment>
<pinref part="JP2" gate="A" pin="1"/>
<wire x1="119.38" y1="91.44" x2="129.54" y2="91.44" width="0.1524" layer="91"/>
<label x="129.54" y="91.44" size="1.778" layer="95"/>
</segment>
</net>
<net name="SWDIO" class="0">
<segment>
<pinref part="JP2" gate="A" pin="2"/>
<wire x1="119.38" y1="88.9" x2="129.54" y2="88.9" width="0.1524" layer="91"/>
<label x="129.54" y="88.9" size="1.778" layer="95"/>
</segment>
</net>
<net name="PIN4" class="0">
<segment>
<pinref part="JP2" gate="A" pin="3"/>
<wire x1="119.38" y1="86.36" x2="129.54" y2="86.36" width="0.1524" layer="91"/>
<label x="129.54" y="86.36" size="1.778" layer="95"/>
</segment>
</net>
<net name="PIN5" class="0">
<segment>
<pinref part="JP2" gate="A" pin="4"/>
<wire x1="119.38" y1="83.82" x2="129.54" y2="83.82" width="0.1524" layer="91"/>
<label x="129.54" y="83.82" size="1.778" layer="95"/>
</segment>
</net>
<net name="VIN" class="0">
<segment>
<pinref part="JP2" gate="A" pin="6"/>
<wire x1="119.38" y1="78.74" x2="129.54" y2="78.74" width="0.1524" layer="91"/>
<label x="129.54" y="78.74" size="1.778" layer="95"/>
</segment>
<segment>
<wire x1="0" y1="55.88" x2="5.08" y2="55.88" width="0.1524" layer="91"/>
<label x="5.08" y="55.88" size="1.778" layer="95"/>
<pinref part="U$1" gate="DC" pin="TIP"/>
</segment>
</net>
<net name="SWITCH1" class="0">
<segment>
<pinref part="JP3" gate="G$1" pin="1"/>
<wire x1="86.36" y1="55.88" x2="71.12" y2="55.88" width="0.1524" layer="91"/>
<label x="71.12" y="55.88" size="1.778" layer="95"/>
</segment>
<segment>
<pinref part="RELAY1" gate="POSITIVESIDE" pin="COM"/>
<wire x1="25.4" y1="93.98" x2="25.4" y2="88.9" width="0.1524" layer="91"/>
<label x="25.4" y="88.9" size="1.778" layer="95"/>
</segment>
</net>
<net name="SWITCH2" class="0">
<segment>
<pinref part="JP3" gate="G$1" pin="2"/>
<wire x1="86.36" y1="53.34" x2="71.12" y2="53.34" width="0.1524" layer="91"/>
<label x="71.12" y="53.34" size="1.778" layer="95"/>
</segment>
<segment>
<pinref part="RELAY1" gate="POSITIVESIDE" pin="NO"/>
<wire x1="20.32" y1="101.6" x2="15.24" y2="101.6" width="0.1524" layer="91"/>
<label x="12.7" y="101.6" size="1.778" layer="95"/>
</segment>
</net>
<net name="BASE" class="0">
<segment>
<pinref part="T1" gate="G$1" pin="B"/>
<label x="20.32" y="38.1" size="1.778" layer="95"/>
<pinref part="R1" gate="G$1" pin="1"/>
<wire x1="35.56" y1="48.26" x2="22.86" y2="48.26" width="0.1524" layer="91"/>
<wire x1="22.86" y1="48.26" x2="22.86" y2="30.48" width="0.1524" layer="91"/>
</segment>
</net>
<net name="EMMITTER" class="0">
<segment>
<pinref part="T1" gate="G$1" pin="E"/>
<wire x1="17.78" y1="25.4" x2="10.16" y2="25.4" width="0.1524" layer="91"/>
<label x="2.54" y="25.4" size="1.778" layer="95"/>
</segment>
<segment>
<pinref part="D1" gate="1" pin="A"/>
<wire x1="68.58" y1="38.1" x2="58.42" y2="38.1" width="0.1524" layer="91"/>
<label x="58.42" y="38.1" size="1.778" layer="95"/>
</segment>
<segment>
<pinref part="RELAY1" gate="G$1" pin="GND"/>
<wire x1="-2.54" y1="86.36" x2="-2.54" y2="78.74" width="0.1524" layer="91"/>
<label x="-2.54" y="78.74" size="1.778" layer="95"/>
</segment>
</net>
<net name="N$4" class="0">
<segment>
<pinref part="RELAY1" gate="POSITIVESIDE" pin="NC"/>
<wire x1="30.48" y1="101.6" x2="38.1" y2="101.6" width="0.1524" layer="91"/>
<label x="38.1" y="101.6" size="1.778" layer="95"/>
</segment>
</net>
</nets>
</sheet>
</sheets>
</schematic>
</drawing>
<compatibility>
<note version="8.2" severity="warning">
Since Version 8.2, EAGLE supports online libraries. The ids
of those online libraries will not be understood (or retained)
with this version.
</note>
<note version="8.3" severity="warning">
Since Version 8.3, EAGLE supports URNs for individual library
assets (packages, symbols, and devices). The URNs of those assets
will not be understood (or retained) with this version.
</note>
<note version="8.3" severity="warning">
Since Version 8.3, EAGLE supports the association of 3D packages
with devices in libraries, schematics, and board files. Those 3D
packages will not be understood (or retained) with this version.
</note>
</compatibility>
</eagle>
